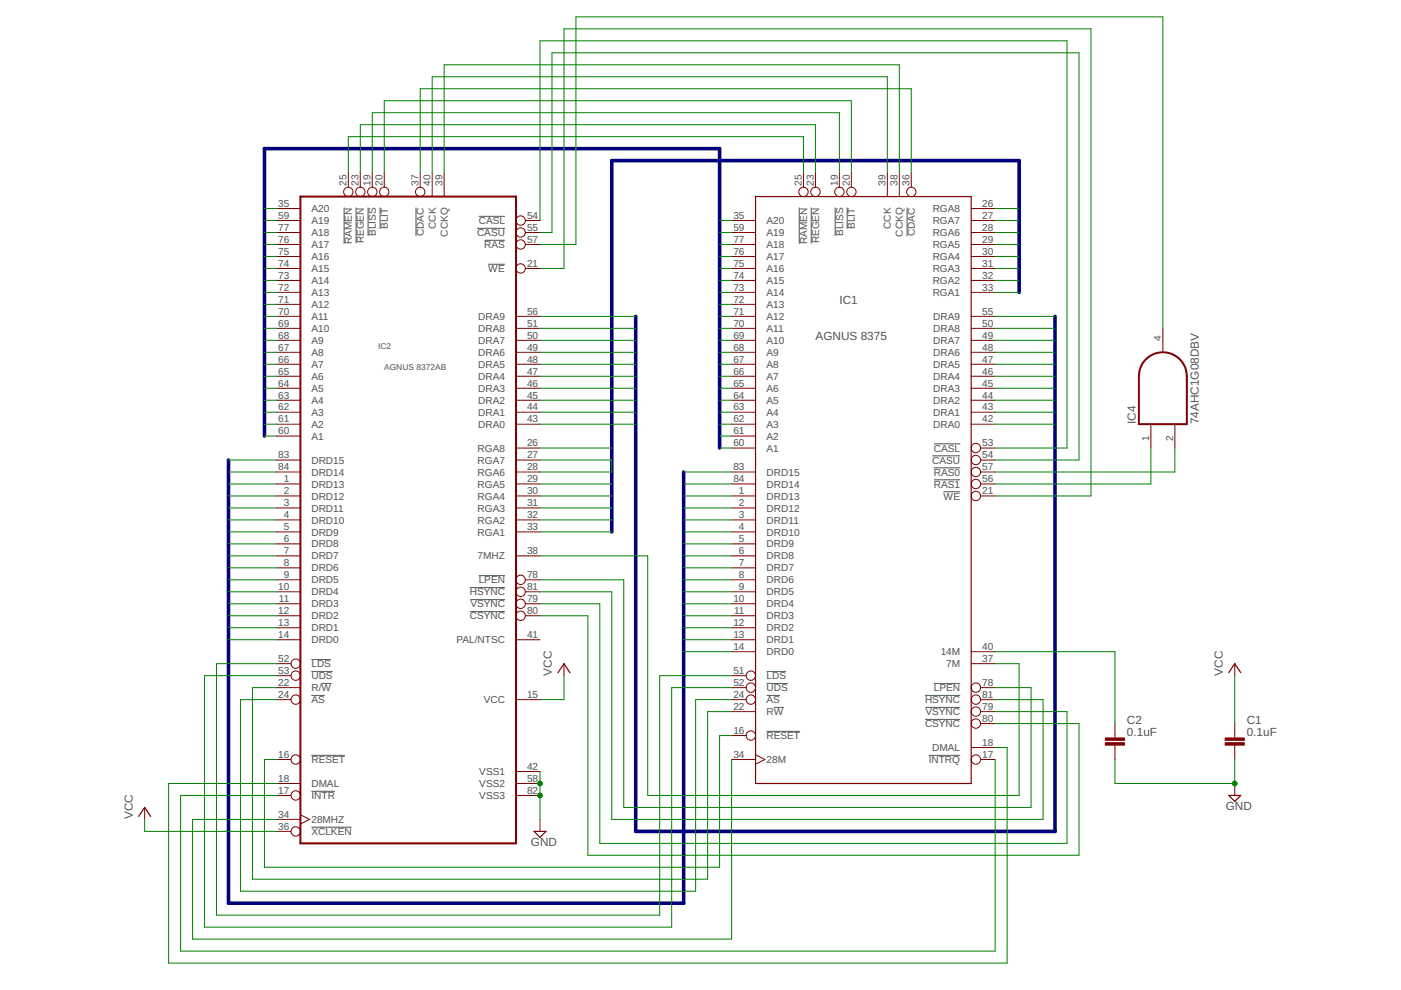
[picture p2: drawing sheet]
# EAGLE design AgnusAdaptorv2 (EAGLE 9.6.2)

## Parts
C1  0.1uF  C_CHIP-0805(2012-METRIC)  [CAPC2012X110]
C2  0.1uF  C_CHIP-0805(2012-METRIC)  [CAPC2012X110]
IC1  AGNUS_8375_A500+_A600_THT  [PLCC84_T]
IC2  A3000 Agnus Socket  AGNUS_8372AB_THT_HDR  [PLCC84_T_H]
IC4  74AHC1G08DBV  [SOT23-5]

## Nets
7MHZ: IC1.37(7M) IC2.38(7MHZ)
28MHZ: IC1.34(28M) IC2.34(28MHZ)
!AS: IC1.24(!AS) IC2.24(!AS)
!BLISS: IC1.19(!BLISS) IC2.19(!BLISS)
!BLIT: IC1.20(!BLIT) IC2.20(!BLIT)
!CASL: IC1.53(!CASL) IC2.54(!CASL)
!CASU: IC1.54(!CASU) IC2.55(!CASU)
!CDAC: IC1.36(!CDAC) IC2.37(!CDAC)
!CSYNC: IC1.80(!CSYNC) IC2.80(!CSYNC)
!HSYNC: IC1.81(!HSYNC) IC2.81(!HSYNC)
!INTRQ: IC1.17(!INTRQ) IC2.17(!INTR)
!LDS: IC1.51(!LDS) IC2.52(!LDS)
!LPEN: IC1.78(!LPEN) IC2.78(!LPEN)
!RAMEN: IC1.25(!RAMEN) IC2.25(!RAMEN)
!RAS: IC2.57(!RAS) IC4.4(O)
!RAS0: IC1.57(!RAS0) IC4.2(I1)
!RAS1: IC1.56(!RAS1) IC4.1(I0)
!REGEN: IC1.23(!REGEN) IC2.23(!REGEN)
!RESET: IC1.16(!RESET) IC2.16(!RESET)
!UDS: IC1.52(!UDS) IC2.53(!UDS)
!VSYNC: IC1.79(!VSYNC) IC2.79(!VSYNC)
!WE: IC1.21(!WE) IC2.21(!WE)
A1: IC1.60(A1) IC2.60(A1)
A2: IC1.61(A2) IC2.61(A2)
A3: IC1.62(A3) IC2.62(A3)
A4: IC1.63(A4) IC2.63(A4)
A5: IC1.64(A5) IC2.64(A5)
A6: IC1.65(A6) IC2.65(A6)
A7: IC1.66(A7) IC2.66(A7)
A8: IC1.67(A8) IC2.67(A8)
A9: IC1.68(A9) IC2.68(A9)
A10: IC1.69(A10) IC2.69(A10)
A11: IC1.70(A11) IC2.70(A11)
A12: IC1.71(A12) IC2.71(A12)
A13: IC1.72(A13) IC2.72(A13)
A14: IC1.73(A14) IC2.73(A14)
A15: IC1.74(A15) IC2.74(A15)
A16: IC1.75(A16) IC2.75(A16)
A17: IC1.76(A17) IC2.76(A17)
A18: IC1.77(A18) IC2.77(A18)
A19: IC1.59(A19) IC2.59(A19)
A20: IC1.35(A20) IC2.35(A20)
CCK: IC1.39(CCK) IC2.40(CCK)
CCKQ: IC1.38(CCKQ) IC2.39(CCKQ)
DMAL: IC1.18(DMAL) IC2.18(DMAL)
DRA0: IC1.42(DRA0) IC2.43(DRA0)
DRA1: IC1.43(DRA1) IC2.44(DRA1)
DRA2: IC1.44(DRA2) IC2.45(DRA2)
DRA3: IC1.45(DRA3) IC2.46(DRA3)
DRA4: IC1.46(DRA4) IC2.47(DRA4)
DRA5: IC1.47(DRA5) IC2.48(DRA5)
DRA6: IC1.48(DRA6) IC2.49(DRA6)
DRA7: IC1.49(DRA7) IC2.50(DRA7)
DRA8: IC1.50(DRA8) IC2.51(DRA8)
DRA9: IC1.55(DRA9) IC2.56(DRA9)
DRD0: IC1.14(DRD0) IC2.14(DRD0)
DRD1: IC1.13(DRD1) IC2.13(DRD1)
DRD2: IC1.12(DRD2) IC2.12(DRD2)
DRD3: IC1.11(DRD3) IC2.11(DRD3)
DRD4: IC1.10(DRD4) IC2.10(DRD4)
DRD5: IC1.9(DRD5) IC2.9(DRD5)
DRD6: IC1.8(DRD6) IC2.8(DRD6)
DRD7: IC1.7(DRD7) IC2.7(DRD7)
DRD8: IC1.6(DRD8) IC2.6(DRD8)
DRD9: IC1.5(DRD9) IC2.5(DRD9)
DRD10: IC1.4(DRD10) IC2.4(DRD10)
DRD11: IC1.3(DRD11) IC2.3(DRD11)
DRD12: IC1.2(DRD12) IC2.2(DRD12)
DRD13: IC1.1(DRD13) IC2.1(DRD13)
DRD14: IC1.84(DRD14) IC2.84(DRD14)
DRD15: IC1.83(DRD15) IC2.83(DRD15)
GND: C1.2 C2.2 IC2.42(VSS1) IC2.58(VSS2) IC2.82(VSS3)
N$1: C2.1 IC1.40(14M)
R!W: IC1.22(R!W) IC2.22(R/!W!)
RGA1: IC1.33(RGA1) IC2.33(RGA1)
RGA2: IC1.32(RGA2) IC2.32(RGA2)
RGA3: IC1.31(RGA3) IC2.31(RGA3)
RGA4: IC1.30(RGA4) IC2.30(RGA4)
RGA5: IC1.29(RGA5) IC2.29(RGA5)
RGA6: IC1.28(RGA6) IC2.28(RGA6)
RGA7: IC1.27(RGA7) IC2.27(RGA7)
RGA8: IC1.26(RGA8) IC2.26(RGA8)
VCC [Vcc]: C1.1 IC2.15(VCC) IC2.36(!XCLKEN)
Unconnected: IC2.41(PAL/NTSC)

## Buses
A[1..20]
DRD[0..15]
RGA[1..8]
DRA[0..9]

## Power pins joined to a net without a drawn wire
GND: IC1.41(GND) IC1.58(GND) IC1.82(GND) IC4.3(GND)
VCC: IC1.15(VCC) IC4.5(VCC)
